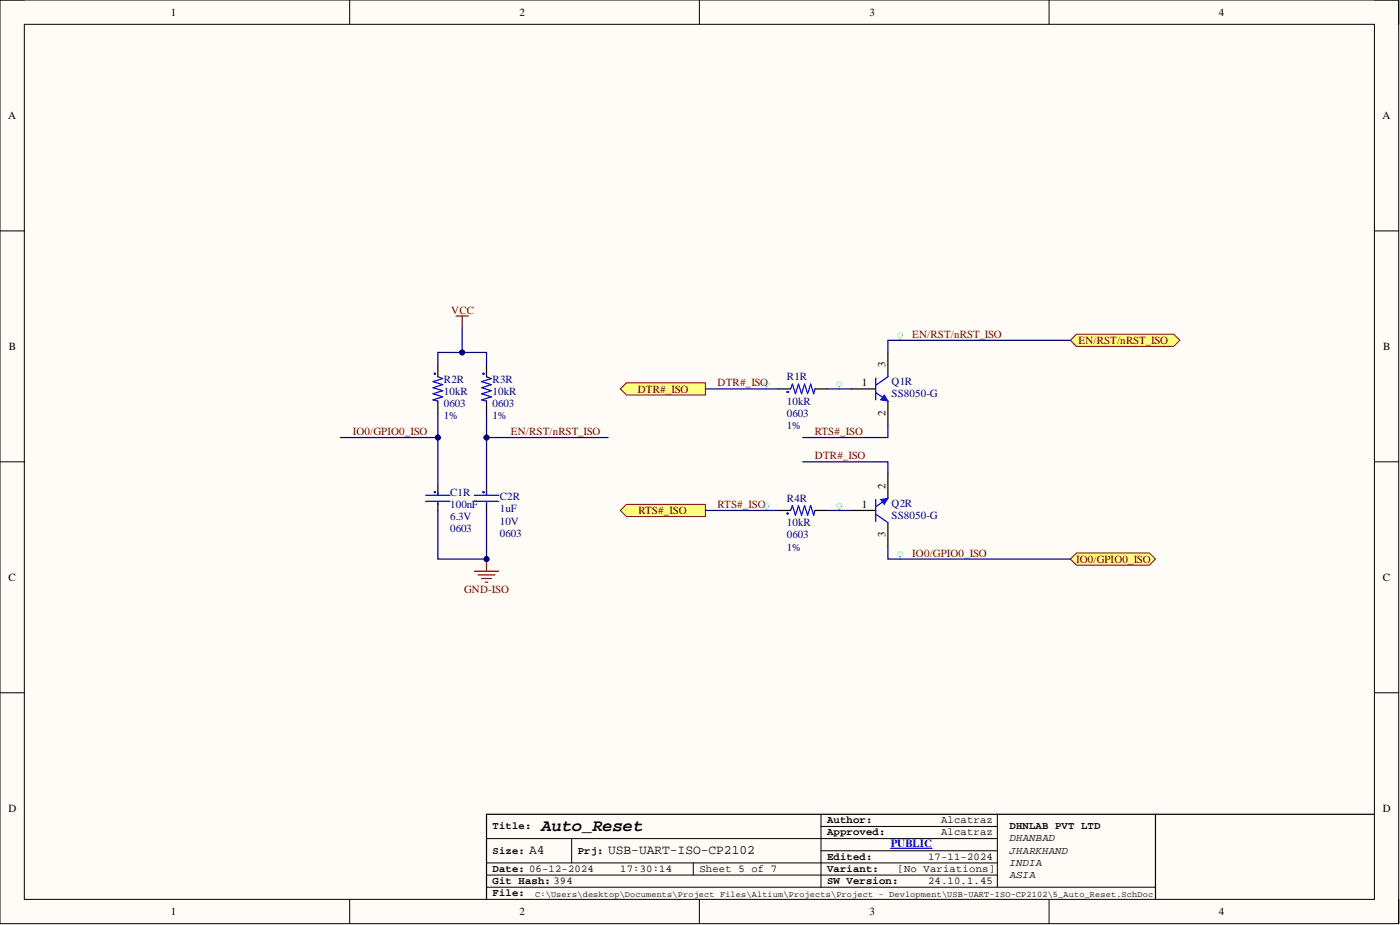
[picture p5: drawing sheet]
<svg xmlns="http://www.w3.org/2000/svg" width="292mm" height="193mm" viewBox="0 0 292 193" stroke-linecap="round" stroke-linejoin="round" font-family="sans-serif">
<path d="M0 0h291.8v192.7h-291.8z" fill-rule="evenodd" fill="#fffcf8"/>
<path d="M0 0h291.8v192.7h-291.8z" fill="none" stroke="#000" stroke-width=".21"/>
<path d="M5.1 5.1h281.7v182.5h-281.7z" fill-rule="evenodd" fill="#fffcf8"/>
<g fill="none" stroke="#000" stroke-width=".21">
<path d="M0 0h5.1M5.1 5.1h281.7v182.5h-281.7zM73 0v5.1M145.9 0v5.1M218.9 0v5.1M286.8 0h5v5.1M0 48.2h5.1M286.8 48.2h5M0 96.3h5.1M286.8 96.3h5M0 144.5h5.1M286.8 144.5h5"/>
<path d="M101.5 174.9h106.6M119.3 174.9v5.1M171.3 172.4h36.8M171.3 177.5h36.8M171.3 169.9v15.2M208.1 169.9v15.2M73 187.6v5.1M101.5 182.6h106.6M101.5 180h106.6M101.5 185.1h139.6M144.6 180v2.6M145.9 187.6v5.1"/>
<path d="M218.9 187.6v5.1M291.8 187.6v5.1"/>
</g>
<path d="M91.4 76.1v2.5M101.5 76.1v2.5M91.4 83.7v2.5M101.5 83.7v2.5M91.4 101.4v1.8M91.4 105v1.5M101.5 101.4v1.8M101.5 105v1.5M241.1 169.9v17.7M286.8 169.9h-185.3v17.7" fill="none" stroke="#000" stroke-width=".25"/>
<g fill="none" stroke="#00f" stroke-width=".25">
<path d="M91.4 78.6l1 .4-2.1 .6 2.1 .6-2.1 .7 2.1 .6-2.1 .6 2.1 .7-2.1 .6 1.1 .3M101.5 78.6l1 .4-2 .6 2 .6-2 .7 2 .6-2 .6 2 .7-2 .6 1 .3M88.8 103.3h5.1M88.8 104.6h5.1M91.4 102.6v.7M91.4 104.6v.7M99 103.3h5M99 104.6h5M101.5 102.6v.7M101.5 104.6v.7M185.8 177h8.7"/>
<circle cx="90.7" cy="78" r=".1"/>
<circle cx="100.9" cy="78" r=".1"/>
<circle cx="90.7" cy="102.7" r=".1"/>
<circle cx="100.9" cy="102.7" r=".1"/>
</g>
<path d="M99 119.2h5M99.7 119.9h3.6M101.5 116.6v2.6M100.5 120.7h2M101.3 121.4h.5" fill="none" stroke="#800000" stroke-width=".25"/>
<circle cx="101.5" cy="116.6" r=".51" fill="#000080"/>
<circle cx="101.5" cy="116.6" r=".51" fill="none" stroke="#000080" stroke-width=".21"/>
<g fill="none" stroke="#00f" stroke-width=".25">
<path d="M165 81.1l.3-1 .7 2 .6-2 .6 2 .7-2 .6 2 .6-2 .7 2 .2-1M165 106.5l.3-1 .7 2 .6-2 .6 2 .7-2 .6 2 .6-2 .7 2 .2-1M182.7 107.2l2.6 1.8M182.7 104.2v4.6M185.3 104l-2.6 1.7"/>
<circle cx="164.3" cy="81.8" r=".1"/>
<circle cx="164.3" cy="107.1" r=".1"/>
</g>
<path d="M162.4 81.1h2.6M170 81.1h2.6M185.3 98.9v5.1M162.4 106.5h2.6M170 106.5h2.6M177.6 106.5h5.1M185.3 109v5.1" fill="none" stroke="#000" stroke-width=".25"/>
<path d="M183.7 104.2l1.6-.2-.8 1.2z" fill="#00f"/>
<path d="M183.7 104.2l1.6-.2-.8 1.2z" fill="none" stroke="#00f" stroke-width=".21"/>
<path d="M185.3 73.5v5.1M177.6 81.1h5.1M185.3 83.7v5" fill="none" stroke="#000" stroke-width=".25"/>
<path d="M182.7 78.9v4.5M185.3 78.6l-2.6 1.8M182.7 81.9l2.6 1.8" fill="none" stroke="#00f" stroke-width=".25"/>
<path d="M184.5 82.4l.8 1.3-1.6-.3z" fill="#00f"/>
<path d="M184.5 82.4l.8 1.3-1.6-.3z" fill="none" stroke="#00f" stroke-width=".21"/>
<path d="M223.3 116.6l1.3-1.2h15.2l1.3 1.2-1.3 1.3h-15.2z" fill-rule="evenodd" fill="#ffff80"/>
<path d="M223.3 116.6l1.3-1.2h15.2l1.3 1.2-1.3 1.3h-15.2z" fill="none" stroke="#800000" stroke-width=".21"/>
<path d="M223.3 71l1.3-1.3h20.3l1.3 1.3-1.3 1.3h-20.3z" fill-rule="evenodd" fill="#ffff80"/>
<path d="M223.3 71l1.3-1.3h20.3l1.3 1.3-1.3 1.3h-20.3z" fill="none" stroke="#800000" stroke-width=".21"/>
<path d="M95.2 65.9h2.5M96.4 65.9v2.6" fill="none" stroke="#800000" stroke-width=".25"/>
<path d="M129.4 81.1l1.3-1.2h16.5v2.5h-16.5z" fill-rule="evenodd" fill="#ffff80"/>
<path d="M129.4 81.1l1.3-1.2h16.5v2.5h-16.5z" fill="none" stroke="#800000" stroke-width=".21"/>
<path d="M129.4 106.5l1.3-1.3h16.5v2.6h-16.5z" fill-rule="evenodd" fill="#ffff80"/>
<path d="M129.4 106.5l1.3-1.3h16.5v2.6h-16.5z" fill="none" stroke="#800000" stroke-width=".21"/>
<g fill="none" stroke="#0ff" stroke-width=".21">
<path d="M187.8 70.5v.5M159.9 80.6v.5M175.1 80.6v.5M159.9 106v.5M175.1 106v.5M187.8 116.1v.5"/>
<circle cx="187.8" cy="70" r=".51"/>
<circle cx="159.9" cy="80.1" r=".51"/>
<circle cx="175.1" cy="80.1" r=".51"/>
<circle cx="159.9" cy="105.5" r=".51"/>
<circle cx="175.1" cy="105.5" r=".51"/>
<circle cx="187.8" cy="115.6" r=".51"/>
</g>
<path d="M96.4 68.5v5" fill="none" stroke="#000080" stroke-width=".25"/>
<circle cx="96.4" cy="73.5" r=".51" fill="#000080"/>
<circle cx="96.4" cy="73.5" r=".51" fill="none" stroke="#000080" stroke-width=".21"/>
<path d="M91.4 106.5v10.1h10.1v-10.1" fill="none" stroke="#000080" stroke-width=".25"/>
<circle cx="101.5" cy="116.6" r=".51" fill="#000080"/>
<circle cx="101.5" cy="116.6" r=".51" fill="none" stroke="#000080" stroke-width=".21"/>
<path d="M101.5 91.3h25.4" fill="none" stroke="#000080" stroke-width=".25"/>
<circle cx="101.5" cy="91.3" r=".51" fill="#000080"/>
<circle cx="101.5" cy="91.3" r=".51" fill="none" stroke="#000080" stroke-width=".21"/>
<path d="M71.1 91.3h20.3" fill="none" stroke="#000080" stroke-width=".25"/>
<circle cx="91.4" cy="91.3" r=".51" fill="#000080"/>
<circle cx="91.4" cy="91.3" r=".51" fill="none" stroke="#000080" stroke-width=".21"/>
<path d="M223.3 71h-38v2.5M91.4 86.2v15.2M147.2 81.1h15.2M167.5 96.3h17.8v2.6M172.6 81.1h5M185.3 88.7v2.6h-17.8M147.2 106.5h15.2M172.6 106.5h5M185.3 114.1v2.5h38" fill="none" stroke="#000080" stroke-width=".25"/>
<circle cx="91.4" cy="91.3" r=".51" fill="#000080"/>
<circle cx="91.4" cy="91.3" r=".51" fill="none" stroke="#000080" stroke-width=".21"/>
<path d="M91.4 76.1v-2.6h10.1v2.6" fill="none" stroke="#000080" stroke-width=".25"/>
<circle cx="96.4" cy="73.5" r=".51" fill="#000080"/>
<circle cx="96.4" cy="73.5" r=".51" fill="none" stroke="#000080" stroke-width=".21"/>
<path d="M101.5 86.2v15.2" fill="none" stroke="#000080" stroke-width=".25"/>
<circle cx="101.5" cy="91.3" r=".51" fill="#000080"/>
<circle cx="101.5" cy="91.3" r=".51" fill="none" stroke="#000080" stroke-width=".21"/>
<text font-size="3.5" x="112.9" y="173.3">Auto_Reset</text>
<g font-size="2.7">
<text x="110.4" y="178.2">A4</text>
<text x="126.9" y="178.2">USB-UART-ISO-CP2102</text>
</g>
<g font-size="2.3">
<text x="35.6" y="3.3">1</text>
<text x="108.4" y="3.3">2</text>
<text x="181.4" y="3.3">3</text>
<text x="254.3" y="3.3">4</text>
<text x="1.7" y="24.8">A</text>
<text x="288.5" y="24.8">A</text>
<text x="1.9" y="73">B</text>
<text x="184.7" y="76.6" transform="rotate(-90 184.7 76.6)">3</text>
<text x="288.6" y="73">B</text>
<text x="179.8" y="80.6">1</text>
<text x="184.7" y="86.7" transform="rotate(-90 184.7 86.7)">2</text>
<text x="184.7" y="101.9" transform="rotate(-90 184.7 101.9)">2</text>
<text x="179.8" y="106">1</text>
<text x="184.7" y="112" transform="rotate(-90 184.7 112)">3</text>
<text x="1.8" y="121.2">C</text>
<text x="288.5" y="121.2">C</text>
<text x="1.8" y="169.4">D</text>
<text x="288.5" y="169.4">D</text>
<text x="35.6" y="190.9">1</text>
<text x="108.4" y="190.9">2</text>
<text x="181.4" y="190.9">3</text>
<text x="254.3" y="190.9">4</text>
</g>
<g font-size="2.3" fill="#800000">
<text x="94.1" y="65.4">VCC</text>
<text x="190.3" y="70.5">EN/RST/nRST_ISO</text>
<text x="225" y="71.8">EN/RST/nRST_ISO</text>
<text x="133.1" y="81.9">DTR#_ISO</text>
<text x="149.7" y="80.6">DTR#_ISO</text>
<text x="73.6" y="90.8">IO0/GPIO0_ISO</text>
<text x="106.6" y="90.8">EN/RST/nRST_ISO</text>
<text x="170" y="90.8">RTS#_ISO</text>
<text x="170" y="95.8">DTR#_ISO</text>
<text x="133.2" y="107.2">RTS#_ISO</text>
<text x="149.7" y="106">RTS#_ISO</text>
<text x="190.3" y="116.1">IO0/GPIO0_ISO</text>
<text x="224.5" y="117.4">IO0/GPIO0_ISO</text>
<text x="96.9" y="123.7">GND-ISO</text>
</g>
<g font-size="2.3" fill="#000080">
<text x="92.6" y="82.4">10kR</text>
<text x="92.6" y="79.9">R2R</text>
<text x="102.8" y="82.4">10kR</text>
<text x="102.8" y="79.9">R3R</text>
<text x="164.2" y="79.4">R1R</text>
<text x="186" y="80.4">Q1R</text>
<text x="186" y="82.9">SS8050-G</text>
<text x="92.6" y="84.9">0603</text>
<text x="92.6" y="87.5">1%</text>
<text x="102.8" y="84.9">0603</text>
<text x="102.8" y="87.5">1%</text>
<text x="164.2" y="87">0603</text>
<text x="164.2" y="84.4">10kR</text>
<text x="164.2" y="89.5">1%</text>
<text x="93.9" y="106">100nF</text>
<text x="93.9" y="103.4">C1R</text>
<text x="104.3" y="106.9">1uF</text>
<text x="104.3" y="104.4">C2R</text>
<text x="164.2" y="104.7">R4R</text>
<text x="186" y="105.7">Q2R</text>
<text x="93.9" y="108.5">6.3V</text>
<text x="93.9" y="111.1">0603</text>
<text x="104.3" y="109.4">10V</text>
<text x="104.3" y="112">0603</text>
<text x="164.2" y="112.3">0603</text>
<text x="164.2" y="109.8">10kR</text>
<text x="186" y="108.3">SS8050-G</text>
<text x="164.2" y="114.9">1%</text>
</g>
<text font-size="2.3" fill="#00f" x="185.8" y="176.7">PUBLIC</text>
<g font-size="2.2">
<text x="102.8" y="173">Title:</text>
<text x="172.6" y="171.7">Author:</text>
<text x="196.3" y="171.7">Alcatraz</text>
<text x="210.6" y="173">DHNLAB PVT LTD</text>
<text x="102.8" y="178.1">Size:</text>
<text x="120.5" y="178.1">Prj:</text>
<text x="172.6" y="174.3">Approved:</text>
<text x="172.6" y="179.3">Edited:</text>
<text x="193.6" y="179.3">17-11-2024</text>
<text x="196.3" y="174.3">Alcatraz</text>
<text x="210.6" y="175.5">DHANBAD</text>
<text x="210.6" y="178.1">JHARKHAND</text>
<text x="102.8" y="181.9">Date: 06-12-2024</text>
<text x="102.8" y="184.4">Git Hash: 394</text>
<text x="129.4" y="181.9">17:30:14</text>
<text x="145.9" y="181.9">Sheet 5 of 7</text>
<text x="172.6" y="184.4">SW Version:</text>
<text x="172.6" y="181.9">Variant:</text>
<text x="187.3" y="181.9">[No Variations]</text>
<text x="193.6" y="184.4">24.10.1.45</text>
<text x="210.6" y="180.6">INDIA</text>
<text x="210.6" y="183.1">ASIA</text>
<text x="102.8" y="186.9">File:</text>
</g>
<text font-size="1.8" x="111.7" y="187.1">C:\Users\desktop\Documents\Project Files\Altium\Projects\Project - Devlopment\USB-UART-ISO-CP2102\5_Auto_Reset.SchDoc</text>
</svg>
